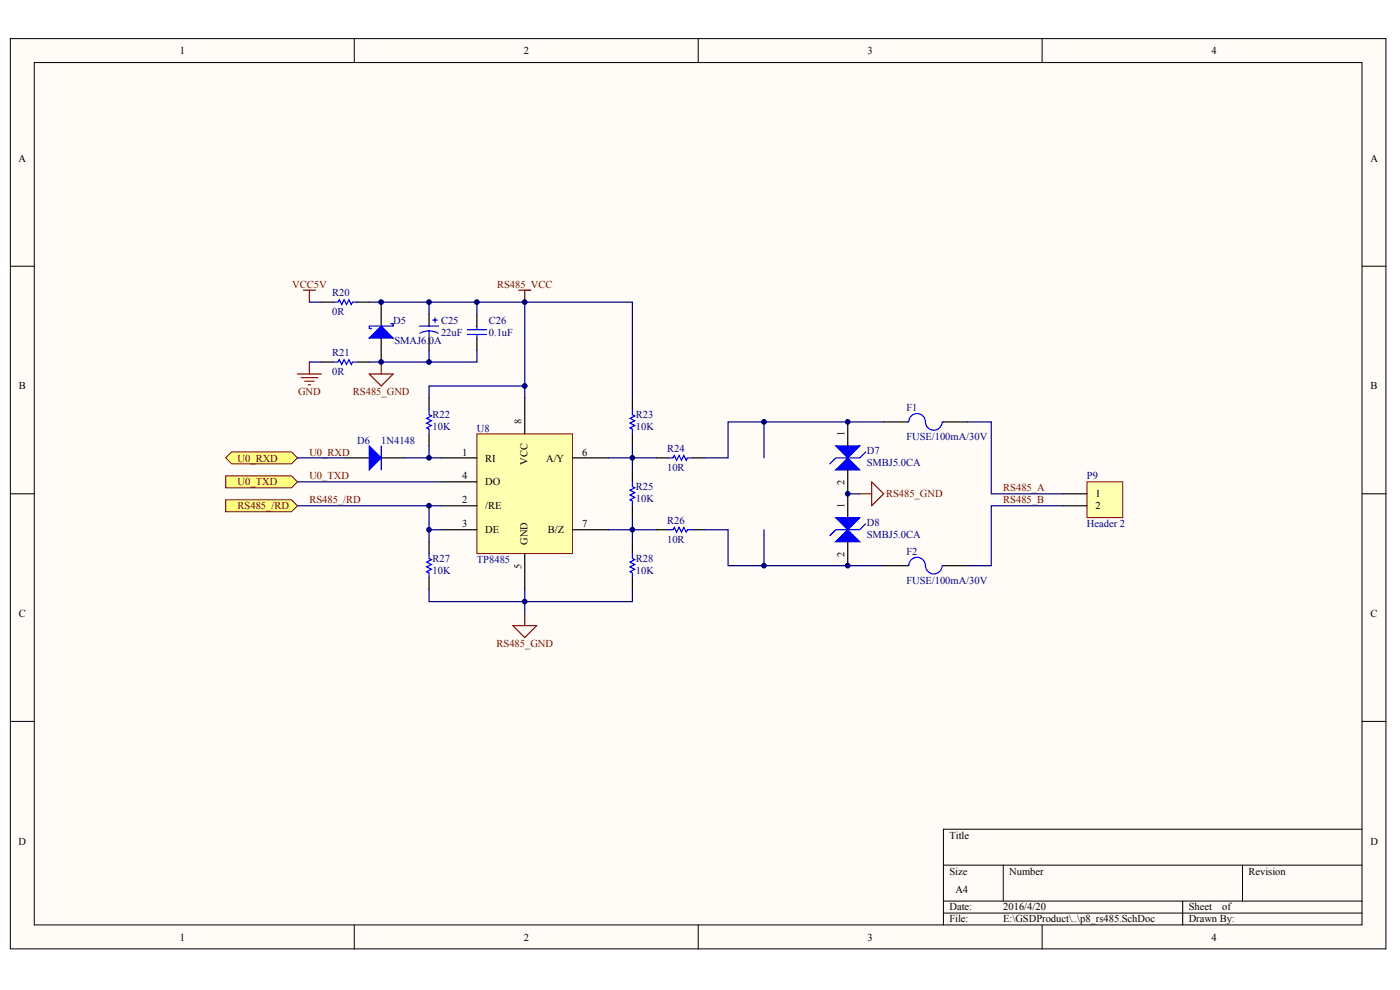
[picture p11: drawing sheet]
<svg xmlns="http://www.w3.org/2000/svg" width="296mm" height="209mm" viewBox="0 0 296 209" stroke-linecap="round" stroke-linejoin="round" font-family="sans-serif">
<g fill="#fffcf8" stroke="#000" stroke-width=".21">
<path d="M2.2 8.2h290.8v192.3h-290.8z"/>
<path d="M7.2 13.2h280.7v182.2h-280.7z"/>
</g>
<g fill="none" stroke="#000" stroke-width=".21">
<path d="M74.9 8.2v5M147.6 8.2v5M220.3 8.2v5M2.2 56.3h5M288 56.3h5M2.2 104.3h5M288 104.3h5M2.2 152.4h5M288 152.4h5M288 175.2h-88.5v20.3M74.9 195.5v5M147.6 195.5v5"/>
<path d="M199.5 182.8h88.5M199.5 190.4h88.5M199.5 192.9h88.5M212.1 182.8v7.6M220.3 195.5v5M250 190.4v5.1M262.7 182.8v7.6"/>
</g>
<path d="M100.8 91.7h20.2v25.3h-20.2z" fill="#ffffb0" stroke="#800000" stroke-width=".21"/>
<g fill="none" stroke="#000" stroke-width=".25">
<path d="M93.2 96.8h7.6M110.9 84.1v7.6M121.1 96.8h7.5M179.2 89.2v5M179.2 99.3v10.1M186.8 89.2h5.1M199.5 89.2h5M93.2 106.9h7.6M93.2 111.9h7.6M93.2 101.8h7.6M110.9 117v7.6M121.1 111.9h7.5"/>
<path d="M179.2 114.5v5M186.8 119.5h5.1M199.5 119.5h5"/>
</g>
<path d="M110.9 63.8h22.8v20.3M128.6 96.8h10.2M133.7 94.2v5.1M128.6 111.9h10.2M133.7 109.4v5.1" fill="none" stroke="#000080" stroke-width=".25"/>
<g fill="#00f" stroke="#00f" stroke-width=".25">
<path d="M179.2 96.8l2.6 2.5h-5.1z"/>
<path d="M176.7 94.2h5.1l-2.6 2.6z"/>
<path d="M179.2 111.9l2.6 2.6h-5.1z"/>
<path d="M176.7 109.4h5.1l-2.6 2.5z"/>
</g>
<path d="M183 95.5l-1.2 1.3h-5.1l-1.3 1.2M191.9 89.2h.2M192.1 89.1a1.76 1.76 0 0 1 1.8-1.7 1.76 1.76 0 0 1 1.7 1.8M195.7 89.2a1.76 1.76 0 0 0 1.7 1.7 1.76 1.76 0 0 0 1.8-1.7M199.2 89.2h.3M183 110.7l-1.2 1.2h-5.1l-1.3 1.3M191.9 119.5h.2M192.1 119.5a1.76 1.76 0 0 1 1.8-1.7 1.76 1.76 0 0 1 1.7 1.7M195.7 119.5a1.76 1.76 0 0 0 1.7 1.8 1.76 1.76 0 0 0 1.8-1.7M199.2 119.5h.3" fill="none" stroke="#00f" stroke-width=".25"/>
<path d="M109.7 61.3h2.5M110.9 61.3v2.5M181.8 104.3h2.5M184.3 101.8l2.5 2.5-2.5 2.6z" fill="none" stroke="#800000" stroke-width=".25"/>
<path d="M229.8 101.8h7.6v7.6h-7.6z" fill="#ffffb0" stroke="#800000" stroke-width=".21"/>
<path d="M80.6 63.8v5.1M80.6 71.4v5.1M90.7 66.4v2.5M90.7 71.4v2.6M100.8 66.4v2.5M100.8 71.4v2.6M90.7 114.5v2.5M224.7 104.3h5.1M224.7 106.9h5.1M90.7 122.1v2.5" fill="none" stroke="#000" stroke-width=".25"/>
<g fill="none" stroke="#000080" stroke-width=".25">
<path d="M65.4 63.8h2.5M65.4 76.5h2.5M78.1 63.8h32.8v20.3M90.7 63.8v2.6M90.7 74v2.5M100.8 74v2.5h-22.7M100.8 63.8v2.6M110.9 81.6h-20.2v2.5M161.5 89.2v7.6M186.8 89.2h-32.9v7.6h-5M204.5 89.2h5.1v15.1h15.1M62.9 106.9h27.8"/>
<path d="M90.7 111.9h2.5M148.9 111.9h5v7.6h32.9M161.5 111.9v7.6M179.2 104.3h2.6M224.7 106.9h-15.1v12.6h-5.1M90.7 124.6v2.5h43v-2.5M110.9 124.6v5.1"/>
</g>
<path d="M80.6 68.9l2.5 2.5h-5z" fill="#00f" stroke="#00f" stroke-width=".25"/>
<path d="M82.6 68.4h.5v.5h-5v.5h.5M88.7 68.9h4M90.7 69.9l1.2 .2 .8 .3M90.7 69.9l-1.2 .2-.8 .3M90.7 69.9v1.5M91.5 67.6h1M92 67.1v1.1M98.8 70.7h4M98.8 69.7h4M100.8 68.9v.8M100.8 70.7v.7M90.7 117v1l.5 .3-1 .5 1 .5-1 .5 1 .5-1 .5 .5 .3v1" fill="none" stroke="#00f" stroke-width=".25"/>
<path d="M62.9 79h5M63.6 79.8h3.6M64.2 61.3h2.5M65.4 61.3v2.5M65.4 76.5v2.5M78.1 79h5l-2.5 2.6zM80.6 76.5v2.5M64.4 80.6h2M65.2 81.3h.5" fill="none" stroke="#800000" stroke-width=".25"/>
<g fill="#ffff80" stroke="#800000" stroke-width=".21">
<path d="M49 95.5h12.6l1.3 1.3-1.3 1.2h-12.6l-1.3-1.2z" fill-rule="evenodd"/>
<path d="M47.7 100.6h13.9l1.3 1.2-1.3 1.3h-13.9z" fill-rule="evenodd"/>
<path d="M47.7 105.6h13.9l1.3 1.3-1.3 1.2h-13.9z" fill-rule="evenodd"/>
</g>
<path d="M108.4 132.2h5.1l-2.6 2.5zM110.9 129.7v2.5" fill="none" stroke="#800000" stroke-width=".25"/>
<g fill="none" stroke="#000" stroke-width=".25">
<path d="M67.9 63.8h2.6M67.9 76.5h2.6M75.5 63.8h2.6M75.5 76.5h2.6M73 96.8h5.1M80.6 96.8h5M90.7 84.1v2.5M90.7 91.7v2.5M133.7 84.1v2.5M133.7 91.7v2.5M133.7 99.3v2.5M138.8 96.8h2.5"/>
<path d="M146.3 96.8h2.6M133.7 106.9v2.5M133.7 114.5v2.5M138.8 111.9h2.5M146.3 111.9h2.6M133.7 122.1v2.5"/>
</g>
<path d="M70.5 63.8h1l.2-.5 .5 1.1 .5-1.1 .6 1.1 .5-1.1 .5 1.1 .2-.6h1M70.5 76.5h1l.2-.5 .5 1 .5-1 .6 1 .5-1 .5 1 .2-.5h1M80.6 94.2v5.1M90.7 86.6v1l.5 .3-1 .5 1 .5-1 .5 1 .5-1 .5 .5 .3v1M133.7 86.6v1l.5 .3-1 .5 1 .5-1 .5 1 .5-1 .5 .5 .3v1M141.3 96.8h1l.3-.6 .5 1.1 .5-1.1 .5 1.1 .5-1.1 .5 1.1 .2-.5h1M133.7 101.8v1l.5 .3-1 .5 1 .5-1 .5 1 .5-1 .5 .5 .3v1M133.7 117v1l.5 .3-1 .5 1 .5-1 .5 1 .5-1 .5 .5 .3v1M141.3 111.9h1l.3-.5 .5 1 .5-1 .5 1 .5-1 .5 1 .2-.5h1" fill="none" stroke="#00f" stroke-width=".25"/>
<path d="M78.1 94.2l2.5 2.6-2.5 2.5z" fill="#00f" stroke="#00f" stroke-width=".25"/>
<path d="M62.9 96.8h10.1M85.6 96.8h5.1M90.7 94.2v2.6h2.5M62.9 101.8h30.3M93.2 106.9h-2.5v7.6" fill="none" stroke="#000080" stroke-width=".25"/>
<g fill="#000080" stroke="#000080" stroke-width=".21">
<circle cx="80.6" cy="76.5" r=".49"/>
<circle cx="80.6" cy="63.8" r=".49"/>
<circle cx="90.7" cy="111.9" r=".49"/>
<circle cx="90.7" cy="106.9" r=".49"/>
<circle cx="90.7" cy="96.7" r=".49"/>
<circle cx="90.7" cy="76.5" r=".49"/>
<circle cx="90.7" cy="63.8" r=".49"/>
<circle cx="100.8" cy="63.8" r=".49"/>
<circle cx="110.9" cy="127.1" r=".49"/>
<circle cx="110.9" cy="81.6" r=".49"/>
<circle cx="110.9" cy="63.8" r=".49"/>
<circle cx="133.7" cy="111.9" r=".49"/>
<circle cx="133.7" cy="96.7" r=".49"/>
<circle cx="161.5" cy="119.5" r=".49"/>
<circle cx="161.5" cy="89.1" r=".49"/>
<circle cx="179.2" cy="119.5" r=".49"/>
<circle cx="179.2" cy="104.3" r=".49"/>
<circle cx="179.2" cy="89.1" r=".49"/>
</g>
<g font-size="2.2">
<text x="38" y="11.4">1</text>
<text x="110.7" y="11.4">2</text>
<text x="183.4" y="11.4">3</text>
<text x="256.1" y="11.4">4</text>
<text x="3.9" y="34.2">A</text>
<text x="289.7" y="34.2">A</text>
<text x="4" y="82.3">B</text>
<text x="289.8" y="82.3">B</text>
<text x="110.3" y="89.7" transform="rotate(-90 110.3 89.7)">8</text>
<text x="178.6" y="92.2" transform="rotate(-90 178.6 92.2)">1</text>
<text x="97.7" y="96.3">1</text>
<text x="97.7" y="101.3">4</text>
<text x="102.6" y="97.5">RI</text>
<text x="111.5" y="98.2" transform="rotate(-90 111.5 98.2)">VCC</text>
<text x="115.5" y="97.5">A/Y</text>
<text x="123.1" y="96.3">6</text>
<text x="97.7" y="106.4">2</text>
<text x="102.6" y="107.6">/RE</text>
<text x="102.6" y="102.6">DO</text>
<text x="178.6" y="107.4" transform="rotate(-90 178.6 107.4)">1</text>
<text x="178.6" y="102.4" transform="rotate(-90 178.6 102.4)">2</text>
<text x="231.6" y="105.1">1</text>
<text x="231.6" y="107.6">2</text>
<text x="97.7" y="111.4">3</text>
<text x="102.6" y="112.7">DE</text>
<text x="115.8" y="112.7">B/Z</text>
<text x="123.1" y="111.4">7</text>
<text x="111.5" y="115.2" transform="rotate(-90 111.5 115.2)">GND</text>
<text x="178.6" y="117.6" transform="rotate(-90 178.6 117.6)">2</text>
<text x="110.3" y="120.2" transform="rotate(-90 110.3 120.2)">5</text>
<text x="4" y="130.4">C</text>
<text x="289.8" y="130.4">C</text>
<text x="3.9" y="178.5">D</text>
<text x="200.7" y="177.2">Title</text>
<text x="289.7" y="178.5">D</text>
<text x="200.7" y="184.8">Size</text>
<text x="213.4" y="184.8">Number</text>
<text x="263.9" y="184.8">Revision</text>
<text x="202" y="188.6">A4</text>
<text x="200.7" y="192.4">Date:</text>
<text x="200.7" y="194.9">File:</text>
<text x="212.1" y="192.4">2016/4/20</text>
<text x="212.1" y="194.9">E:\GSDProduct\..\p8_rs485.SchDoc</text>
<text x="251.3" y="192.4">Sheet</text>
<text x="251.3" y="194.9">Drawn By:</text>
<text x="258.4" y="192.4">of</text>
<text x="38" y="198.7">1</text>
<text x="110.7" y="198.7">2</text>
<text x="183.4" y="198.7">3</text>
<text x="256.1" y="198.7">4</text>
</g>
<g font-size="2.2" fill="#800000">
<text x="61.8" y="60.8">VCC5V</text>
<text x="105.1" y="60.8">RS485_VCC</text>
<text x="63" y="83.6">GND</text>
<text x="74.6" y="83.6">RS485_GND</text>
<text x="50.2" y="97.5">U0_RXD</text>
<text x="65.4" y="96.3">U0_RXD</text>
<text x="65.4" y="101.3">U0_TXD</text>
<text x="50.2" y="102.6">U0_TXD</text>
<text x="50.2" y="107.6">RS485_/RD</text>
<text x="65.4" y="106.4">RS485_/RD</text>
<text x="187.3" y="105.1">RS485_GND</text>
<text x="212.1" y="103.9">RS485_A</text>
<text x="212.1" y="106.4">RS485_B</text>
<text x="105" y="136.7">RS485_GND</text>
</g>
<g font-size="2.2" fill="#000080">
<text x="70.2" y="62.6">R20</text>
<text x="70.2" y="66.6">0R</text>
<text x="83.1" y="68.4">D5</text>
<text x="93.2" y="68.4">C25</text>
<text x="93.2" y="70.9">22uF</text>
<text x="103.4" y="68.4">C26</text>
<text x="103.4" y="70.9">0.1uF</text>
<text x="70.2" y="75.2">R21</text>
<text x="83.4" y="72.7">SMAJ6.0A</text>
<text x="70.2" y="79.3">0R</text>
<text x="91.5" y="88.4">R22</text>
<text x="134.5" y="88.4">R23</text>
<text x="191.6" y="86.9">F1</text>
<text x="75.5" y="93.7">D6</text>
<text x="80.6" y="93.7">1N4148</text>
<text x="91.5" y="90.9">10K</text>
<text x="100.8" y="91.2">U8</text>
<text x="134.5" y="90.9">10K</text>
<text x="141" y="95.5">R24</text>
<text x="191.6" y="93">FUSE/100mA/30V</text>
<text x="141" y="99.5">10R</text>
<text x="183.3" y="96">D7</text>
<text x="183.3" y="98.5">SMBJ5.0CA</text>
<text x="229.8" y="101.3">P9</text>
<text x="134.5" y="103.6">R25</text>
<text x="134.5" y="106.1">10K</text>
<text x="141" y="110.7">R26</text>
<text x="183.3" y="111.2">D8</text>
<text x="183.3" y="113.7">SMBJ5.0CA</text>
<text x="229.8" y="111.4">Header 2</text>
<text x="91.5" y="118.8">R27</text>
<text x="100.8" y="119">TP8485</text>
<text x="134.5" y="118.8">R28</text>
<text x="141" y="114.7">10R</text>
<text x="191.6" y="117.3">F2</text>
<text x="91.5" y="121.3">10K</text>
<text x="134.5" y="121.3">10K</text>
<text x="191.6" y="123.3">FUSE/100mA/30V</text>
</g>
</svg>
